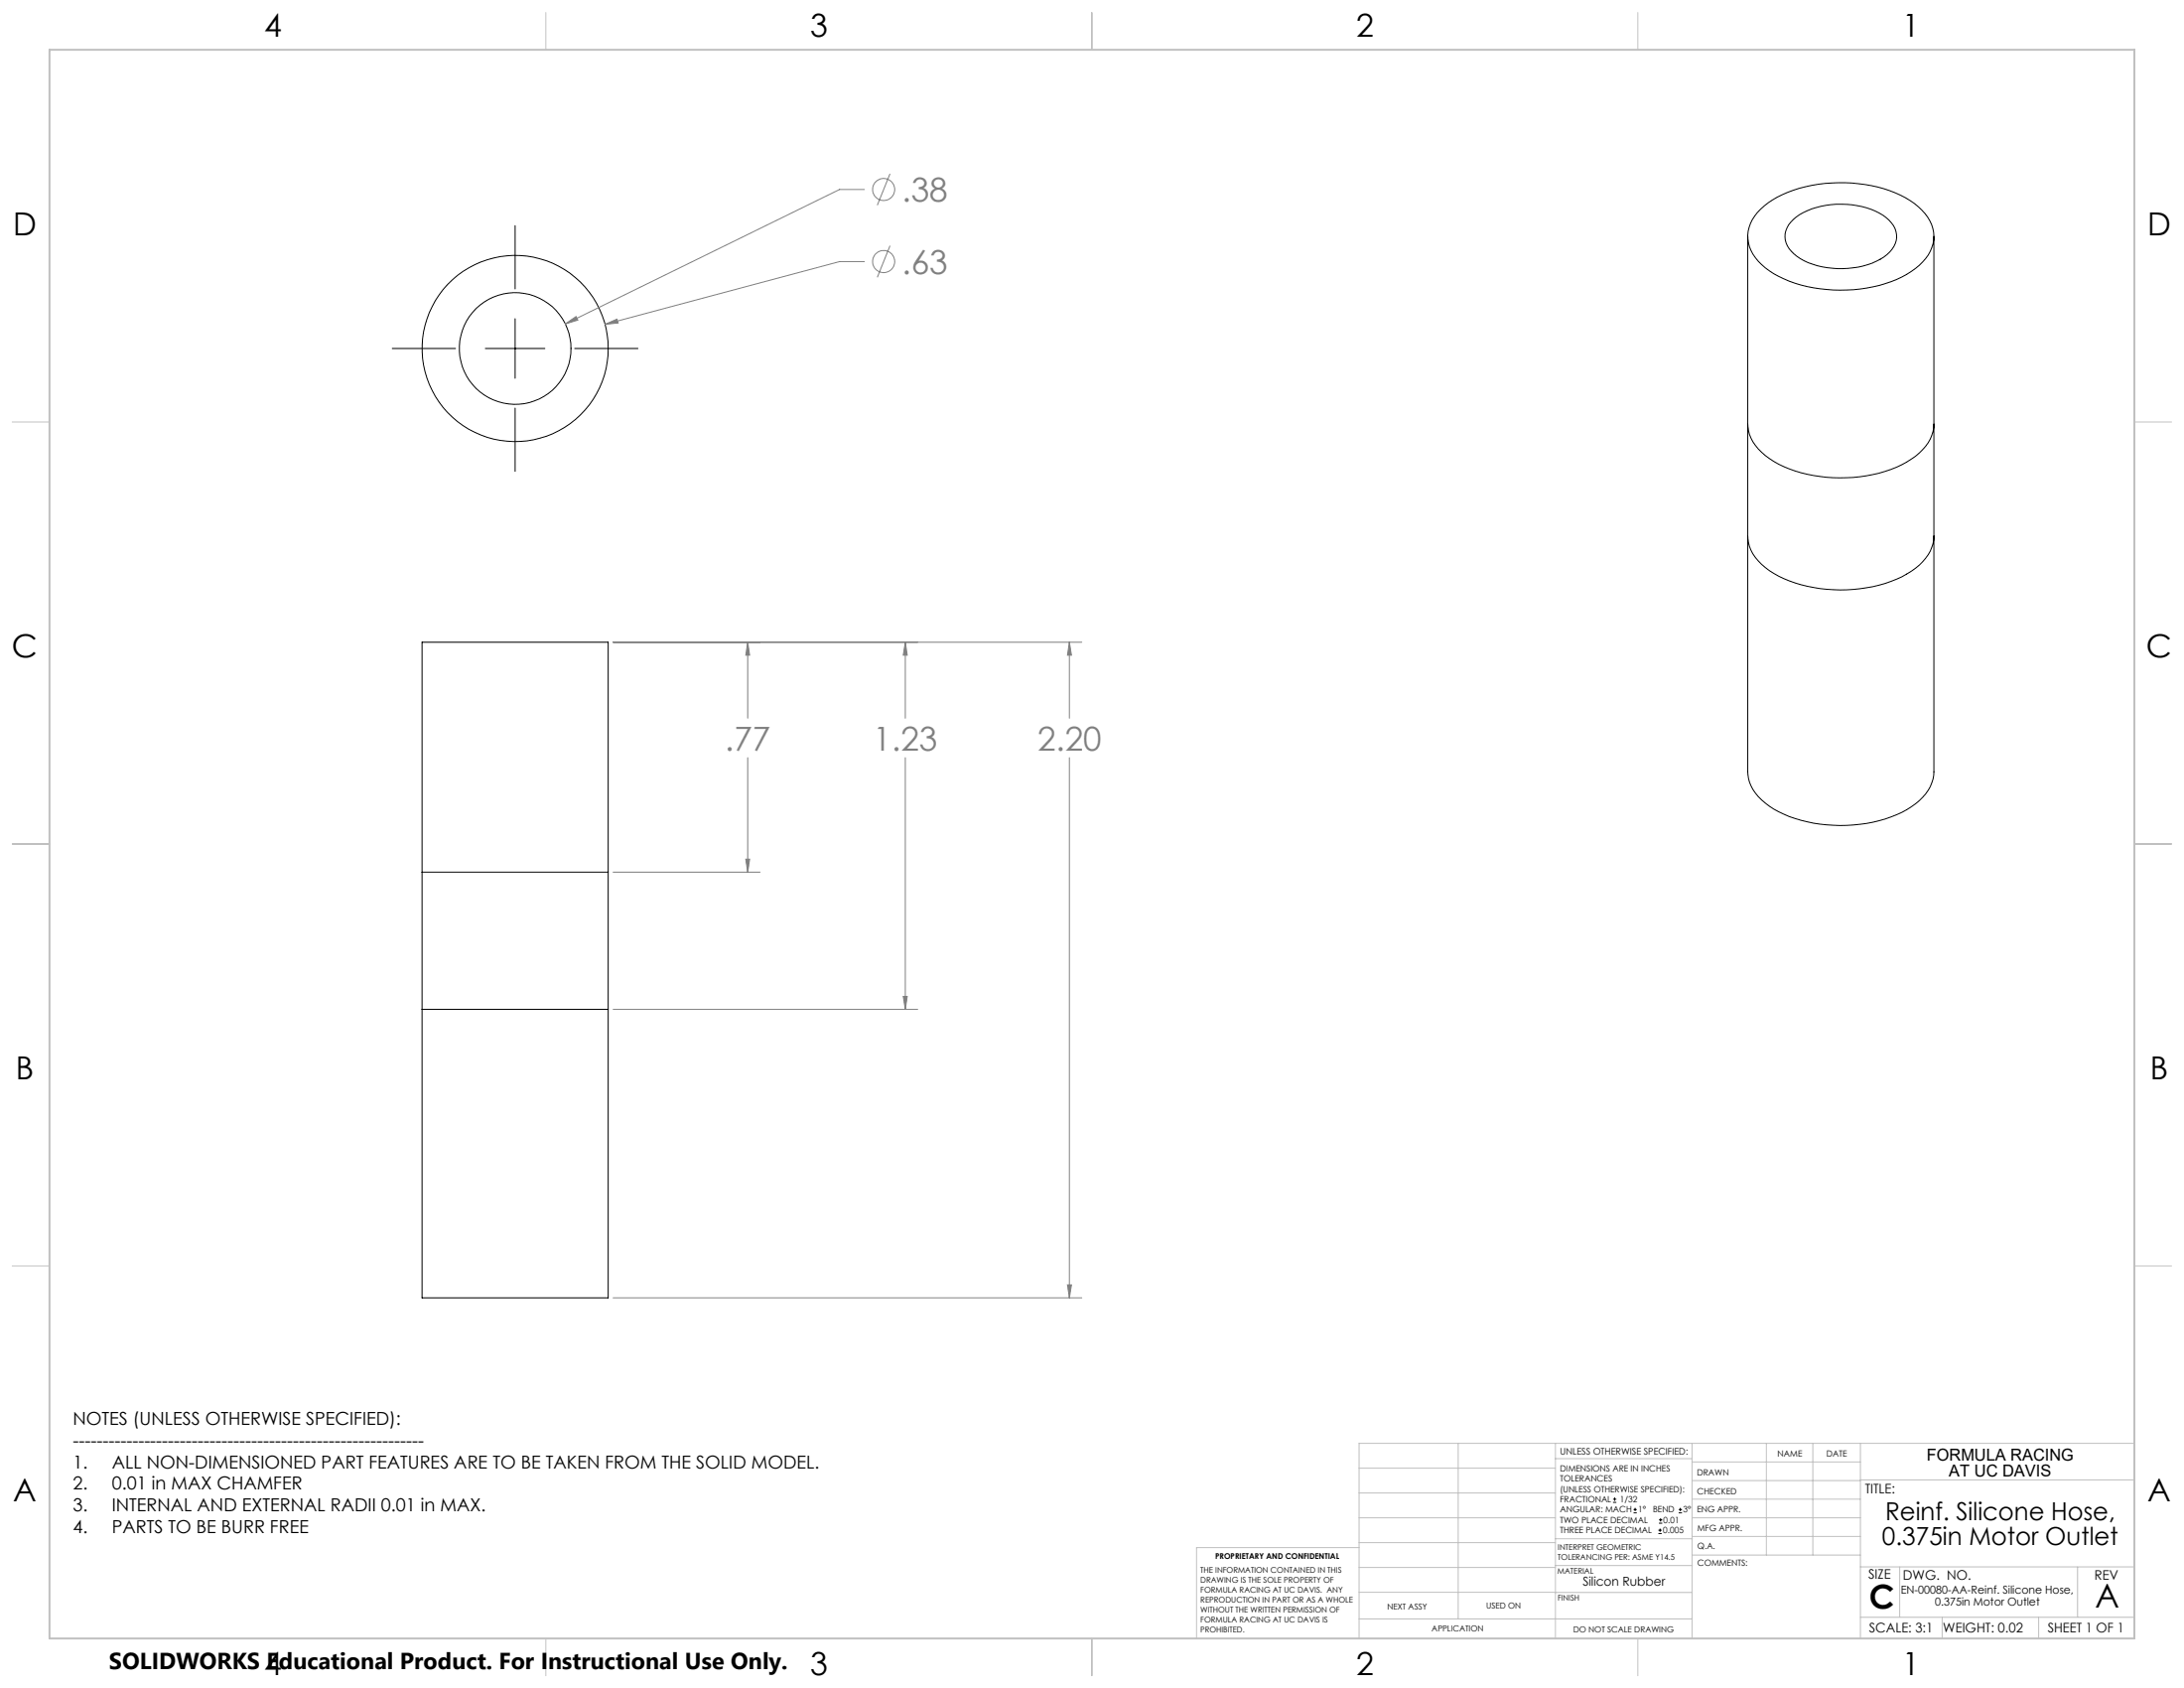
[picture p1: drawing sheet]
<svg xmlns="http://www.w3.org/2000/svg" width="559mm" height="432mm" viewBox="0 0 559 432" stroke-linecap="round" stroke-linejoin="round" font-family="sans-serif">
<g fill="none" stroke="#000" stroke-width=".25">
<path d="M131.8 57.7v16.2M450.5 53.5a28.4 28.4 0 0 1 18.1-6.7 33.1 33.1 0 0 1 21.2 5.3 10.5 10.5 0 0 1 5 9.2 12.5 12.5 0 0 1-7 8.9 37.4 37.4 0 0 1-32.7 .5 13.5 13.5 0 0 1-7.7-8.6 9.2 9.2 0 0 1 3.1-8.6zM458.8 56.2a19.6 19.6 0 0 1 15-3.8 15.4 15.4 0 0 1 10.1 4.6 5.4 5.4 0 0 1-1.1 8.1 21 21 0 0 1-17.8 2.9 11.1 11.1 0 0 1-8-5.9 5.5 5.5 0 0 1 1.8-5.9zM447.2 60.5v136.9a10.9 10.9 0 0 0 5.5 8.8 35 35 0 0 0 23.2 4.7 26.6 26.6 0 0 0 16-6.9 9.5 9.5 0 0 0 2.9-6.6v-136.9M100.4 89.1h16.2M124.2 89.1h15.2M131.8 81.5v15.3M147 89.1h16.2M131.8 104.4v16.2M447.2 108.5a11 11 0 0 0 5.5 8.8 34.7 34.7 0 0 0 23.2 4.7 26.4 26.4 0 0 0 16-7 9.5 9.5 0 0 0 2.9-6.5M447.2 137.2a10.9 10.9 0 0 0 5.5 8.8 35 35 0 0 0 23.2 4.6 26.6 26.6 0 0 0 16-6.9 9.5 9.5 0 0 0 2.9-6.5M108 164.3h47.6v167.7h-47.6z"/>
<path d="M108 223.1h47.6M108 258.2h47.6M412.7 384.3h.9M412.7 383.5h.9M413.1 383.1v.8M418 387h.8M418 386.2h.8M418.4 385.7v.9M424.3 392.3h.9M424.3 391.4h.9M424.5 389.6h.8M424.5 388.8h.8"/>
<path d="M424.7 391v.9M424.9 388.4v.8M429.5 387h.9M429.5 386.2h.9M429.9 385.7v.9"/>
<circle cx="131.8" cy="89.1" r="14.3"/>
<circle cx="131.8" cy="89.2" r="23.8"/>
</g>
<g fill="none" stroke="#808080" stroke-width=".25">
<path d="M221.2 48.5h-6.4l-70.2 34.4M227.7 44.5l-3.2 8M221.2 66.9h-6.4l-60 16.1M227.7 62.9l-3.2 8M144.6 82.9l2.8-1.9 .4 .9zM154.8 83l3.1-1.4 .3 1zM156.9 164.3h119.9M191.3 164.3l.5 3.3h-1zM191.3 164.3v19.4M231.6 164.3l.5 3.3h-1zM231.6 164.3v19.4M273.6 164.3l.5 3.3h-1z"/>
<path d="M273.6 164.3v19.4M191.3 193.8v29.3M231.6 193.8v64.4M273.6 193.8v138.2M190.8 219.8h1l-.5 3.3zM156.9 223.1h37.6M156.9 258.2h77.9M231.1 254.9h1l-.5 3.3zM156.9 332h119.9M273.1 328.7h1l-.5 3.3z"/>
<circle cx="226.1" cy="48.5" r="2.82"/>
<circle cx="226.1" cy="66.9" r="2.83"/>
</g>
<g fill="none" stroke="#c0c0c0" stroke-width=".25">
<path d="M139.7 3.2v9.5M279.4 3.2v9.5M419.1 3.2v9.5M3.1 107.9h9.6M546.1 107.9h9.5M3.1 215.9h9.6M546.1 215.9h9.5M3.1 323.8h9.6M546.1 323.8h9.5M347.7 375.6h50.3M373.1 369.2v44.9M398 369.2v49.9"/>
<path d="M398 373.1h34.9M432.9 369.2v49.9M432.9 378.7h43.1M432.9 374h43.1M451.9 369.2v28.6M463.8 369.2v28.6M476 369.2v49.9M476 378.6h70.1M546.1 369.2h-198.4v49.9M347.7 394.6h50.3M347.7 388.3h50.3M347.7 381.9h50.3"/>
<path d="M347.7 395.9h-41.6v23.2M398 393.6h35M432.9 383.5h43.1M432.9 388.3h43.1M432.9 393h43.1M433 397.8h43M139.7 419.1v9.6M279.4 419.1v9.6M347.7 414.1h85.2M347.7 401h50.3M347.7 407.3h50.3M398 407.4h34.9"/>
<path d="M398 400.5h35M419.1 419.1v9.6M476 413.7h70.1M476 400.8h70.1M486.1 400.8v12.9M496.9 413.7v5.4M521.6 413.7v5.4M531.6 400.8v12.9"/>
</g>
<path d="M12.7 12.7h533.4v406.4h-533.4z" fill="none" stroke="#c0c0c0" stroke-width=".5"/>
<path d="M190.8 219.8h1l-.5 3.3zM191.3 164.3l.5 3.3h-1zM273.1 328.7h1l-.5 3.3zM273.6 164.3l.5 3.3h-1zM231.6 164.3l.5 3.3h-1zM231.1 254.9h1l-.5 3.3zM144.6 82.9l3.2-1-.4-.9zM154.8 83l3.4-.4-.3-1z" fill="#808080"/>
<g font-size="8.5" fill="#808080">
<text x="230.8" y="51.7">.38</text>
<text x="230.8" y="70.1">.63</text>
<text x="185.5" y="191.9">.77</text>
<text x="223.4" y="191.9">1.23</text>
<text x="265.4" y="191.9">2.20</text>
</g>
<g font-size="8.5">
<text x="478.3" y="411.4">C</text>
<text x="536.1" y="411.3">A</text>
</g>
<g font-size="8.1">
<text x="67.6" y="9.3">4</text>
<text x="207.3" y="9.3">3</text>
<text x="347" y="9.3">2</text>
<text x="486.7" y="9.3">1</text>
<text x="3.3" y="60.1">D</text>
<text x="549.4" y="60.1">D</text>
<text x="3" y="168">C</text>
<text x="549.1" y="168">C</text>
<text x="4" y="276">B</text>
<text x="550.1" y="276">B</text>
<text x="3.3" y="383.9">A</text>
<text x="549.4" y="383.9">A</text>
<text x="67.6" y="428.4">4</text>
<text x="207.3" y="428.4">3</text>
<text x="347" y="428.4">2</text>
<text x="486.7" y="428.4">1</text>
</g>
<g font-size="6.3">
<text x="482.4" y="388.8">Reinf. Silicone Hose,</text>
<text x="481.6" y="395.1">0.375in Motor Outlet</text>
</g>
<text font-size="5.9" x="27.9" y="427">SOLIDWORKS Educational Product. For Instructional Use Only.</text>
<g font-size="4.6">
<text x="18.6" y="364.4">NOTES (UNLESS OTHERWISE SPECIFIED):</text>
<text x="18.6" y="370">-----------------------------------------------------------</text>
<text x="18.6" y="375.5">1.</text>
<text x="28.7" y="375.5">ALL NON-DIMENSIONED PART FEATURES ARE TO BE TAKEN FROM THE SOLID MODEL.</text>
<text x="18.6" y="381.1">2.</text>
<text x="28.7" y="381.1">0.01 in MAX CHAMFER</text>
<text x="18.6" y="386.7">3.</text>
<text x="28.7" y="386.7">INTERNAL AND EXTERNAL RADII 0.01 in MAX.</text>
<text x="18.6" y="392.3">4.</text>
<text x="28.7" y="392.3">PARTS TO BE BURR FREE</text>
</g>
<g font-size="4.2">
<text x="493" y="373.5">FORMULA RACING</text>
<text x="498.7" y="377.8">AT UC DAVIS</text>
</g>
<g font-size="3.4">
<text x="477.2" y="381.9">TITLE:</text>
<text x="478.1" y="404">SIZE</text>
<text x="486.9" y="404">DWG. NO.</text>
<text x="535.9" y="404.1">REV</text>
<text x="478.2" y="417.6">SCALE: 3:1</text>
<text x="497.1" y="417.7">WEIGHT: 0.02</text>
<text x="523.9" y="417.6">SHEET 1 OF 1</text>
</g>
<text font-size="3.2" x="405" y="405.7">Silicon Rubber</text>
<g font-size="2.8">
<text x="486.4" y="407.8">EN-00080-AA-Reinf. Silicone Hose,</text>
<text x="495.1" y="410.6">0.375in Motor Outlet</text>
</g>
<text font-size="2.4" x="399.2" y="372.1">UNLESS OTHERWISE SPECIFIED:</text>
<g font-size="2.2">
<text x="399.2" y="376.4">DIMENSIONS ARE IN INCHES</text>
<text x="434.2" y="377.3">DRAWN</text>
<text x="454.8" y="372.5">NAME</text>
<text x="467.3" y="372.6">DATE</text>
<text x="399.2" y="379">TOLERANCES</text>
<text x="399.2" y="381.7">(UNLESS OTHERWISE SPECIFIED):</text>
<text x="434.3" y="382.2">CHECKED</text>
<text x="399.2" y="389.6">TWO PLACE DECIMAL</text>
<text x="399.2" y="384.3">FRACTIONAL</text>
<text x="399.2" y="387">ANGULAR: MACH</text>
<text x="414.5" y="384.3">1/32</text>
<text x="419.1" y="387">1°</text>
<text x="422.9" y="387">BEND</text>
<text x="425.6" y="389.6">0.01</text>
<text x="430.6" y="387">3°</text>
<text x="434.2" y="386.9">ENG APPR.</text>
<text x="399.2" y="392.3">THREE PLACE DECIMAL</text>
<text x="425.5" y="392.3">0.005</text>
<text x="434.3" y="391.6">MFG APPR.</text>
<text x="434.3" y="396.3">Q.A.</text>
<text x="434.3" y="400.5">COMMENTS:</text>
</g>
<g font-size="2.1">
<text x="354.9" y="411.6">NEXT ASSY</text>
<text x="380.3" y="411.6">USED ON</text>
<text x="366.3" y="417.4">APPLICATION</text>
<text x="402.5" y="417.5">DO NOT SCALE DRAWING</text>
</g>
<g font-size="2">
<text x="310.9" y="398.8">PROPRIETARY AND CONFIDENTIAL</text>
<text x="398.6" y="396.5">INTERPRET GEOMETRIC</text>
<text x="398.6" y="399">TOLERANCING PER: ASME Y14.5</text>
<text x="307.2" y="402.4">THE INFORMATION CONTAINED IN THIS</text>
<text x="307.2" y="404.9">DRAWING IS THE SOLE PROPERTY OF</text>
<text x="307.2" y="407.5">FORMULA RACING AT UC DAVIS. ANY</text>
<text x="398.5" y="402.6">MATERIAL</text>
<text x="307.2" y="410">REPRODUCTION IN PART OR AS A WHOLE</text>
<text x="307.2" y="412.5">WITHOUT THE WRITTEN PERMISSION OF</text>
<text x="398.5" y="409.4">FINISH</text>
<text x="307.2" y="415">FORMULA RACING AT UC DAVIS IS</text>
<text x="307.2" y="417.6">PROHIBITED.</text>
</g>
</svg>
